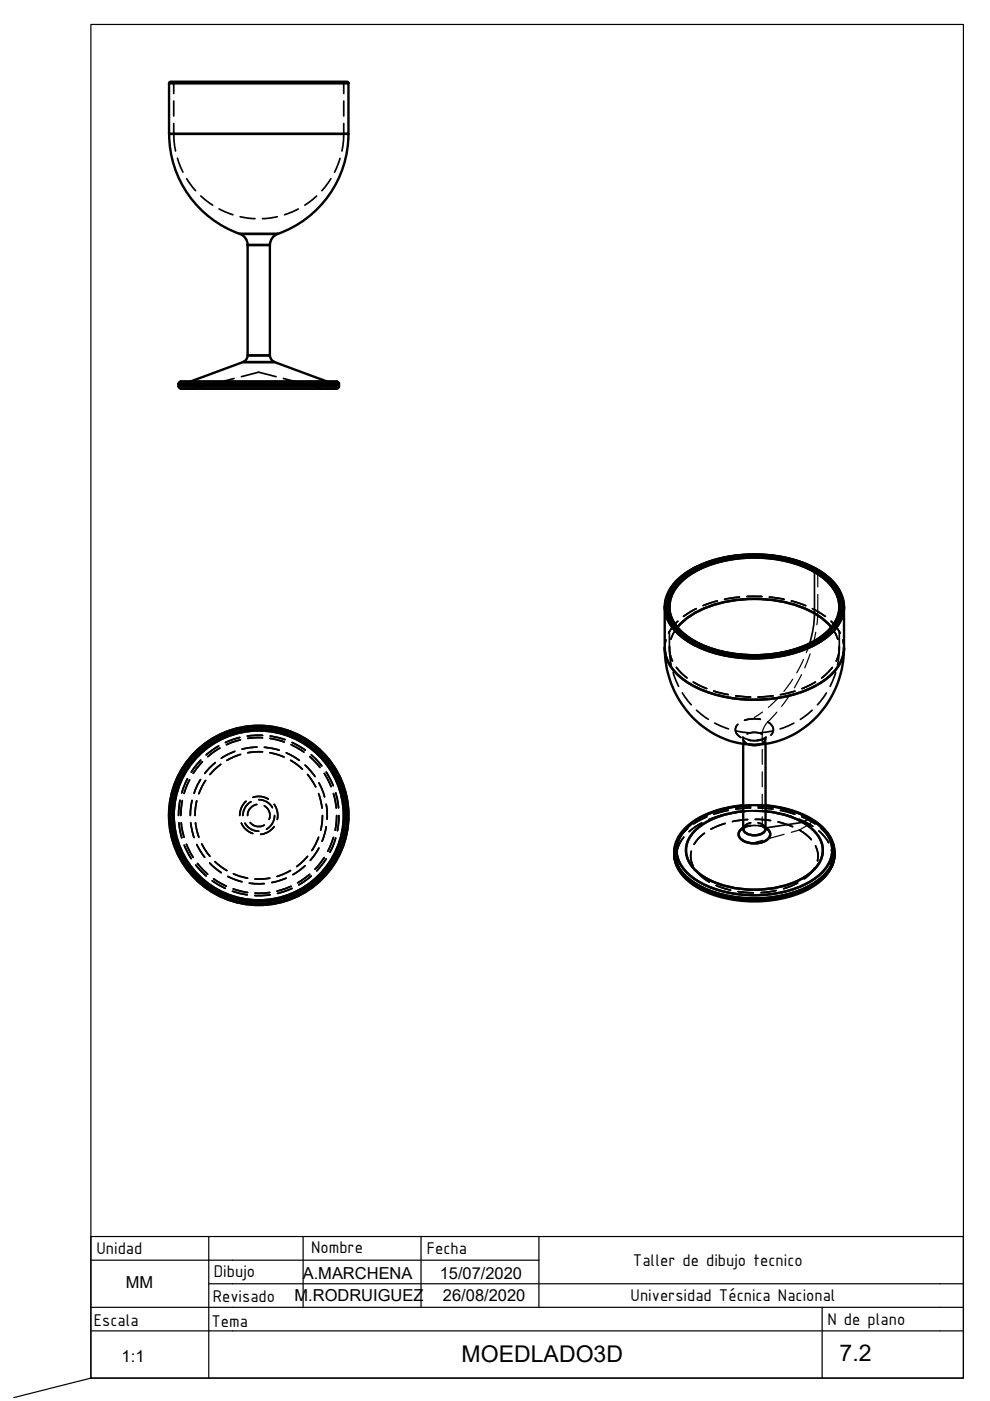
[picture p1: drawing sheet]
<svg xmlns="http://www.w3.org/2000/svg" width="210mm" height="297mm" viewBox="0 0 210 297" stroke-linecap="round" stroke-linejoin="round" font-family="sans-serif">
<!-- layer: MD_Oculto -->
<g fill="none" stroke="#000" stroke-width=".36">
<path d="M36.6 17.4l.2 .1v2.3M73.1 17.4l-.2 .1v2.3M36.8 26.2a23.1 23.1 0 0 0 .4 5.8M36.8 21.4v3.2M37.6 33.5l1.2 3M39.6 37.9l1.9 2.5M70.2 37.9l-2 2.5M72.1 33.6l-1.2 2.9M72.9 26.2a23.1 23.1 0 0 1-.4 5.8M72.9 21.4v3.2M42.6 41.6l2.5 1.9M46.4 44.3l3 1.2"/>
<path d="M50.9 46l3.2 .4M58.8 46l-3.1 .4M63.3 44.3l-3 1.2M67.1 41.6l-2.5 1.9M51.2 79.9l3.6-1 3.7 1M45 81.4l-3.7 1M49.6 80.2l-3 .8M60.1 80.2l3 .8M64.7 81.4l3.7 1M152.1 118.6l-3 1M156.8 117.8l-3.2 .5M158.4 117.7h3.1"/>
<path d="M163.1 117.8l3.2 .5M167.8 118.6l3 1M141.2 126.9l-.3 1.7M141.2 135.7l-.3 1.7M141.9 133.8a27.8 27.8 0 0 0 .4 7.2M142 137.1a6 6 0 0 0 .6 3M142.6 131.4a6.4 6.4 0 0 1-.7-2.8v3.6M143.4 132.7l1.2 1.3 1.1 .9M143.6 133l-.8 1.3-.6 1.2M143.7 122.9l-1.3 1.5-.6 1M143.7 131.7l-1.3 1.5-.6 1M147 135.8l2.8 1.4"/>
<path d="M147.6 120.3l-2.7 1.6M147.6 129.1l-2.7 1.6M151.3 137.8l3.1 .7M152.1 127.4l-3 1M156 138.7l3.1 .3M156.8 126.6l-3.2 .5M158.4 126.5h3.1M163.1 126.6l3.2 .5M163.9 138.7l-3.2 .3M167.8 127.4l3 1M168.5 137.8l-3 .7M172.3 120.3l2.7 1.6"/>
<path d="M172.3 129.1l2.7 1.6M172.9 135.8l-2.9 1.4M176.2 122.9l1.3 1.5 .6 1M176.2 131.7l1.3 1.5 .6 1M176.2 133l.9 1.3 .5 1.2M176.5 132.7l-1.2 1.3-1.1 1M177.3 131.4a6.4 6.4 0 0 0 .7-2.8v3.6M177.9 137.1a6.2 6.2 0 0 1-.6 3.1M178 133.8a27.8 27.8 0 0 1-.4 7.2M178.7 126.9l.3 1.7M178.7 135.7l.3 1.7M46.4 158.2l-2.7 1.8"/>
<path d="M46.6 158.6l-2.5 1.8M49.8 159.3l-2.9 1.4M50.8 156.4l-3 1M51 156.9l-3 1M51 160l-2.9 1.2M54.5 158.4l-3.2 .4M55.7 156.4l-3.2 .1M55.7 159.4l-3.2 .2M55.7 155.9l-3.3 .2M56.1 158.4l3.1 .6M57.2 156.5l3.1 .8M57.2 159.6l3 .9"/>
<path d="M57.3 156.1l3.1 .7M60.7 159.6l2.8 1.6M61.7 157.9l2.7 1.5M61.9 157.4l2.8 1.6M142.7 142.6l1.2 2.9M143.4 141.5l.9 1 1.4 1.2M144.7 146.9l1.9 2.5M147 144.6l2.8 1.4M147.7 150.6l2.5 1.9M151.3 146.5l3.1 .8M151.5 153.3l3 1.2M156 147.5l3.1 .3"/>
<path d="M156 155l3.1 .4M156.4 153.6a1.65 1.65 0 0 0 .7 2.8M157.6 156.8l.6 .7 .6 .3M158.4 155.6a3.7 3.7 0 0 1 3.1 0M158.9 156.9l-1.4-.6 .1 1.4M160.5 156.9l1-.2 .9-.4-.1 1.4M161.2 152.5l-1.6-.1-1.7 .3M162 156.7l-1.8 .3-1.5-.1M162.3 156.8l-.6 .7-.6 .3M162.8 153.1a1.65 1.65 0 0 1 .7 2.8M163.9 155l-3.2 .4M163.9 147.5l-3.2 .3"/>
<path d="M168.3 153.3l-2.9 1.2M168.5 146.5l-3 .8M172.2 150.6l-2.5 1.9M172.9 144.6l-2.9 1.4M175.2 146.9l-1.9 2.5M176.5 141.5l-2.3 2.2M177.2 142.6l-1.2 2.9M37.9 174.5l.6 3.2M38.2 169.7l-.3 3.2M38.4 174.4l.6 3.1M38.7 169.8l-.4 3.1M39.1 179.2l1.4 2.9"/>
<path d="M39.5 179l1.5 2.8M39.7 165.1l-1.2 3M40.2 165.3l-1.2 2.9M40.4 174.5l.7 3.1M40.7 169.7l-.3 3.2M41.5 174.4l.7 3.1M41.7 169.8l-.4 3.1M41.7 179l1.7 2.8M42.5 165.3l-.7 1.2-.6 1.7M42.6 161.2l-2 2.5M42.8 178.9l1.7 2.6M42.9 161.5l-1.9 2.5"/>
<path d="M43.6 165.5l-1.4 2.8M45.6 161.7l-2.2 2.3M46.8 162.1l-2.3 2.1M51.2 174.5v.1a4.1 4.1 0 0 0 2.4 2.1M52 174.5l.1 .4a3.4 3.4 0 0 0 2.7 1.3M52.2 169.9l-.4 .3a4.1 4.1 0 0 0-1 2.7M53 174.4a2.34 2.34 0 0 0 3 .5M53.2 170l-.3 .2a3.5 3.5 0 0 0-1.4 2.7M53.6 169.1l.1-.1a3.8 3.8 0 0 1 3.2 .4M54.4 170.6a2.37 2.37 0 0 0-1.9 2.3M54.9 169.5l.5 .1a3.2 3.2 0 0 1 2.3 1.6M56.1 170.9a2.33 2.33 0 0 1 1 2.8"/>
<path d="M58.1 175.3l-1 1-1.1 .5-.7 .1M58.1 170.5l.4 .7a4 4 0 0 1 .3 2.5M58.2 172.9l-.2 1a3.2 3.2 0 0 1-1.5 1.9M61.6 161.2l2.5 1.9M64.7 162.2l2.1 2.4M65.2 164.2l1.7 2.6M65.7 160.4l2.1 2.3M66 160l2.2 2.4M67.5 168.3l.8 3M67.5 177.5l-1.4 2.8M67.6 179.8l-1.8 2.6M67.6 166l1.2 3"/>
<path d="M68.4 172.9l-.4 3.1M68.8 164l1.4 2.8M69.2 170.5l.1 3.2M69.2 175.3l-.9 3.1M69.2 163.7l1.4 2.9M70.7 168.3l.6 3M70.7 177.5l-1.2 3M71.2 177.7l-1.2 3M71.2 168.1l.6 3.2M71.4 172.9l-.3 3.1M71.9 172.9l-.3 3.2M143.2 179.1l-.3 1.6"/>
<path d="M143.2 179.5l-.3 1.6M145 177.5l-.9 1.3-.5 1.6M145.8 175.2l-1.4 1.5-.6 1M145.8 175.6l-1.4 1.5-.6 1M148.8 174.5l-2.7 1.8M149.4 176.7l-1.5 1.2-.7 1.1M149.9 172.8l-2.8 1.5M149.9 173.2l-2.8 1.5M153.4 172.8l-3.1 1M153.7 174.6l-3 1.2M154.4 171.4l-3.1 .8M154.4 171.8l-3.1 .8"/>
<path d="M157.6 172l1.9-.1 2.8 .1M157.6 170.8h4.7M158.2 172l-3.2 .4M158.5 173.8l-3.2 .4M159.2 175l-1.6 .5M159.2 174.5l-1.3 .5-.3 .7M159.2 170.9l-3.2 .2M159.2 171.3l-3.2 .2M159.8 172l3.3 .1M160.1 173.7l3.3 .3M160.5 175a3.3 3.3 0 0 0-2.9 .8M160.7 175l1.6 .5"/>
<path d="M160.7 174.5l1.3 .5 .3 .7M160.7 170.9l3.2 .2M160.7 171.3l3.2 .2M162 175.5l.3 .3M164.7 172.4l3.2 .7M165 174.3l3 1M165.5 171.4l3 .8M165.5 171.8l3 .8M169.4 173.7l2.9 1.5M169.5 176l1.4 .9 1.1 1.1M170 172.8l2.8 1.5M170 173.2l2.8 1.5"/>
<path d="M172.9 179.3l.2 .4a4.4 4.4 0 0 1 .2 2.8M173.6 176.2l1.3 1.3 .8 1.2M174.1 175.2l1.4 1.5 .6 1M174.1 175.6l1.4 1.5 .6 1M176.7 179.1l.2 1.6M176.7 179.5l.2 1.6M41.5 183.4l2.2 2.3M41.9 183.1l2.1 2.3M44.5 183l2.4 2M45 186.7l2.8 1.6M45.3 186.3l2.7 1.6M45.6 182.7l2.5 1.9"/>
<path d="M48.3 185.8l3 1.1M49.3 189l3.1 .7M49.5 188.5l3 .7M49.5 185.3l3 .9M52.9 187.2l3.1 .1M57.2 189.2l-3.1 .2M57.2 186.2l-3.1 .2M57.3 189.7l-3.3 .2M60.7 186.2l-3.1 .9M61.6 184.6l-2.9 1.2M61.7 187.9l-3 1M61.9 188.4l-3 1"/>
<path d="M64.7 183.6l-2.6 1.8M65.2 181.6l-2.3 2.1M65.7 185.4l-2.6 1.8M66 185.7l-2.6 1.9M68.7 181.8l-1.9 2.5M69.2 182.1l-2 2.5M143.5 182l.3 1.5 .8 1.5M145.7 186.3l2.6 1.9M146.6 180.5l-.1 .4a4.6 4.6 0 0 0 .5 2.7M147.9 185l1.1 1.1 1.4 .9M149.7 189l3.1 1.1M151.8 187.7l3.1 1"/>
<path d="M154.4 190.5l3.2 .4M156.5 189l3.2 .3M162.5 190.9l-3.3 .1M164.6 188.8l-3.2 .5M167.3 190l-3.2 .7M169.1 187.2l-3 1.2M171.8 188.1l-2.9 1.4M172.7 184l-.7 1-1.5 1.3M175.4 184.8l-1 1.3-1.2 1.1M176.3 180.2a5.3 5.3 0 0 1-.2 3.2"/>
</g>
<!-- layer: MD_Visible -->
<g fill="none" stroke="#000" stroke-width=".51">
<path d="M35.8 17.6h38.1v10.8h-38.1zM36.1 17.4h37.5zM36.1 17.4l-.2 .2M73.6 17.4l.3 .2M35.8 28.4h38.1a22.6 22.6 0 0 1-15.5 21.4 2.51 2.51 0 0 0-1.2 2.1M35.9 28.4a22.6 22.6 0 0 0 15.4 21.4 2.51 2.51 0 0 1 1.2 2.1M50.8 49.6h8.1M52.5 51.9h4.7M52.5 51.9v23.5h4.7v-23.5M52.5 75.4h4.7M57.2 75.3a1.56 1.56 0 0 0 1 1.5h-6.7a1.56 1.56 0 0 0 1-1.5M37.9 81.4h34"/>
<path d="M37.9 81.4v.5h34v-.5M38.3 80.9h31.6a2.61 2.61 0 0 1 1.9 .2l.1 .3M38.3 82.4h33.1M38.4 80.9l-.5 .2v.3M40.4 80.9l11.1-4.1h6.7l11.2 4.1M71.4 82.4l.4-.3 .1-.2h-34l.2 .4 .3 .1M140.9 128.6a9.2 9.2 0 0 1 5-7.5 29.3 29.3 0 0 1 21.3-2.7 17.7 17.7 0 0 1 10.3 5.9 7.4 7.4 0 0 1 1.5 4.3M140.9 137.4a20.2 20.2 0 0 0 17.2 20.4 19 19 0 0 0 18.8-11.2 21.2 21.2 0 0 0 2.1-9.2M140.9 128.6v8.8M141 128.6a8.6 8.6 0 0 0 4.3 7 28.5 28.5 0 0 0 20.3 3.5 20.2 20.2 0 0 0 11.1-5.2 7.8 7.8 0 0 0 2.3-5.3M141 137.4a8.6 8.6 0 0 0 4.3 7 28.5 28.5 0 0 0 20.3 3.5 20.2 20.2 0 0 0 11.1-5.3 7.8 7.8 0 0 0 2.3-5.2M143.7 133a18.8 18.8 0 0 1 11.6-5.7 27.2 27.2 0 0 1 18.4 3.4l1.8 1.4 .7 .9"/>
<path d="M144.1 122.6a24.6 24.6 0 0 1 16.7-5 24 24 0 0 1 15 5 7.1 7.1 0 0 1 1.7 9.6 17 17 0 0 1-10.1 6.1 29.8 29.8 0 0 1-20.7-2.2 9.9 9.9 0 0 1-5.5-7.1 7.7 7.7 0 0 1 2.9-6.4zM144.4 123.4a21.2 21.2 0 0 1 13.6-5.1 25 25 0 0 1 16.5 4.2 7.3 7.3 0 0 1 3.3 7.6 10.8 10.8 0 0 1-6.4 6.4 28.6 28.6 0 0 1-24.2-.7 9.4 9.4 0 0 1-5.2-6.7 7.3 7.3 0 0 1 2.4-5.7zM144.6 122.7a23.8 23.8 0 0 1 15.4-4.8 23.8 23.8 0 0 1 15.3 4.8 7 7 0 0 1 0 11.4 23.8 23.8 0 0 1-15.3 4.8 23.8 23.8 0 0 1-15.4-4.8 7 7 0 0 1 0-11.4zM179 128.6v8.8M157.6 157.7v18.1M158.8 157.8l1.4 .2 .9-.2M162.3 157.7v18.1M157.6 170.8a20.4 20.4 0 0 0-12.2 4.7 7.4 7.4 0 0 0-2.5 5.6M157.6 175.5a1.45 1.45 0 0 0-1 1.4 1.45 1.45 0 0 0 1 1.3 4.7 4.7 0 0 0 5.5-.7 1.39 1.39 0 0 0-.8-2M157.6 172a16.6 16.6 0 0 0-10.4 4.3 5.4 5.4 0 0 0 .1 8.1 18.2 18.2 0 0 0 12.7 4.2 18.2 18.2 0 0 0 12.6-4.2 5.6 5.6 0 0 0-.7-8.9 17.4 17.4 0 0 0-9.6-3.5M157.6 170.8a20 20 0 0 0-11.5 4.3 6.4 6.4 0 0 0 0 10.4 21.9 21.9 0 0 0 15.6 4.3 19.3 19.3 0 0 0 12.9-5.2 6.3 6.3 0 0 0-.8-9.5 20 20 0 0 0-11.5-4.3M157.6 175.7a2.08 2.08 0 0 0 2.4 1.4 2.08 2.08 0 0 0 2.3-1.4"/>
<path d="M162.3 170.8a20.4 20.4 0 0 1 12.2 4.7 7.4 7.4 0 0 1-1 11.7 24 24 0 0 1-16.8 3.7 18.4 18.4 0 0 1-12.1-5.4 6.9 6.9 0 0 1-1.7-4.4M142.9 180.7a8 8 0 0 0 4.4 6.5 26.2 26.2 0 0 0 25.3 0 8.4 8.4 0 0 0 4.4-6.5M142.9 181.1a8 8 0 0 0 4.4 6.5 26.2 26.2 0 0 0 25.3 0 8.4 8.4 0 0 0 4.4-6.5"/>
<circle cx="54.9" cy="172.9" r="18"/>
<circle cx="54.9" cy="172.9" r="19"/>
<circle cx="54.9" cy="172.9" r="18.8"/>
<circle cx="54.9" cy="172.9" r="18.3"/>
</g>
<!-- layer: MD_Visible fina -->
<path d="M173.3 120.7l-.4 .3-.2 .3v8.7a21.9 21.9 0 0 1-1 6.4M171.6 173.5l-1.4 .8-7.9 1.2M171.9 173.5h-.3" fill="none" stroke="#000" stroke-width=".36"/>
<!-- layer: MD_Oculta fina -->
<g fill="none" stroke="#000" stroke-width=".25">
<path d="M170.4 139.8l-1.5 2.9M171.6 136.4l-.6 2M171.8 138.6l-1.2 3M173 134l-.8 3.1M173.3 120.8l.1 3.7M173.4 126v4.7l-.2 1.8M161.6 158.9v3.2M161.7 151l-1.8 1.1M164.7 151l-1 1.2a4.9 4.9 0 0 0-2.1 3.5v1.6M165.2 147.8l-2.3 2.2M167.6 147.2l-1.9 2.6M168.1 144l-1.9 2.6"/>
<path d="M169.9 143l-1.5 2.8M161.6 173.2l.1 2 .2 .2 .4 .1M161.6 163.6v3.2M161.6 168.4v3.2M161.7 178.2l-1.8 .4M162.3 175.5h.1M166.3 176.9l-3.1 .8M171.9 173.5l.1 .7-.2 .4a11 11 0 0 1-4 1.9"/>
</g>
<!-- layer: 0 -->
<path d="M19.3 267.2h95M19.3 277.2h180M44.3 272.2h155M44.3 262.2v30M64.3 262.2v15M89.3 262.2v15M114.3 262.2v15M199.3 262.2h-180v30l-16.4 4.1M19.3 282.2h180" fill="none" stroke="#000" stroke-width=".25"/>
<!-- layer: Cotas -->
<path d="M19.3 5.2h185v287h-185z" fill="none" stroke="#000" stroke-width=".25"/>
<!-- layer: CajetinLine -->
<path d="M174.3 277.2v15M199.3 272.2h5v20h-185M199.3 262.2h5v10M199.3 277.2h5M199.3 282.2h5" fill="none" stroke="#000" stroke-width=".25"/>
<g font-size="4.9">
<text x="97.9" y="288.8">MOEDLADO3D</text>
<text x="178" y="288.5">7.2</text>
</g>
<g font-size="3.9">
<text x="20.5" y="265.8">Unidad</text>
<text x="66" y="265.6">Nombre</text>
<text x="90.5" y="265.9">Fecha</text>
<text x="134.2" y="268.4">Taller de dibujo tecnico</text>
<text x="45.3" y="270.7">Dibujo</text>
<text x="133.7" y="275.9">Universidad Técnica Nacional</text>
<text x="19.9" y="281.1">Escala</text>
<text x="44.8" y="281.3">Tema</text>
<text x="45.1" y="276.1">Revisado</text>
<text x="175.4" y="280.9">N de plano</text>
</g>
<g font-size="3.5">
<text x="26.7" y="273.2">MM</text>
<text x="62.4" y="275.8">M.RODRUIGUEZ</text>
<text x="64.2" y="271.1">A.MARCHENA</text>
<text x="93.2" y="271.1">15/07/2020</text>
<text x="93.9" y="275.9">26/08/2020</text>
<text x="25.8" y="288.8">1:1</text>
</g>
</svg>
